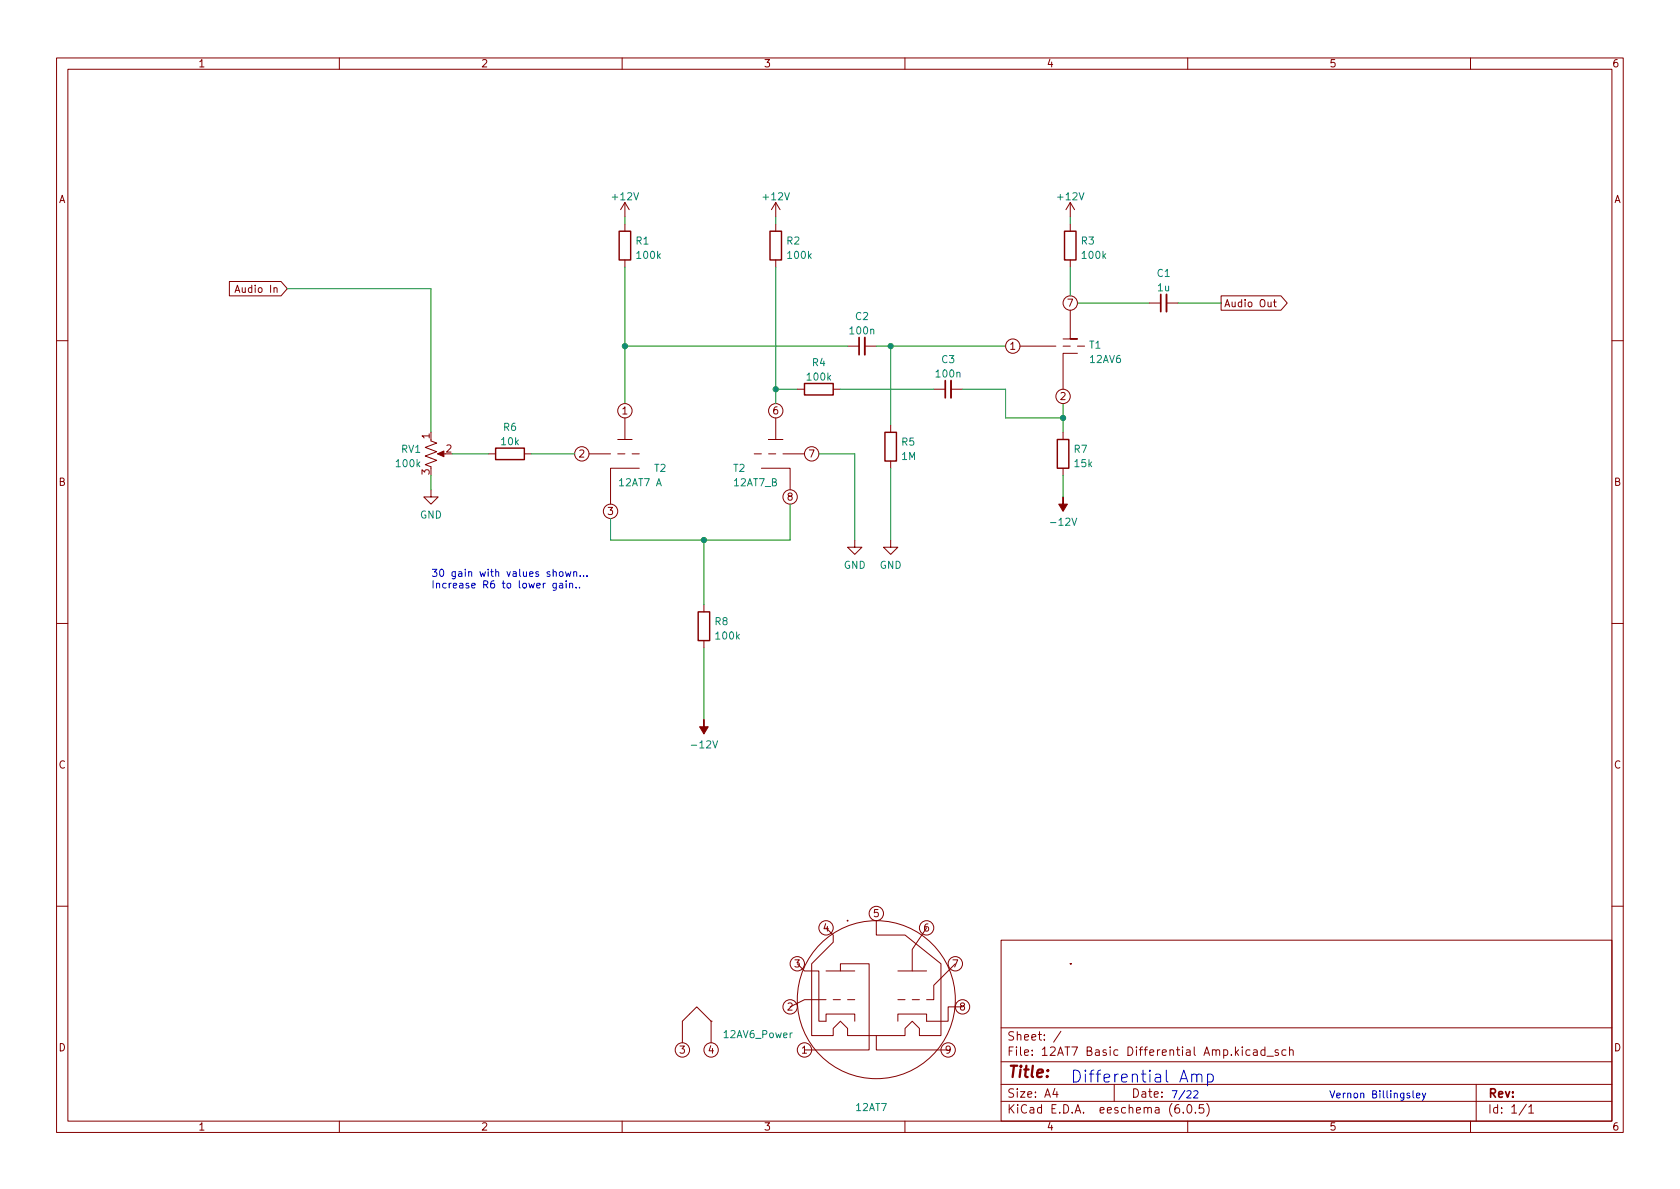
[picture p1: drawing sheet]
<svg xmlns="http://www.w3.org/2000/svg" width="297mm" height="210mm" viewBox="0 0 297 210" stroke-linecap="round" stroke-linejoin="round" font-family="sans-serif">
<g fill="none" stroke="#840000" stroke-width=".18">
<path d="M10 10.2h277v190.1h-277zM12 12.2h273v186.1h-273zM60 10.2v2M110 10.2v2M160 10.2v2M210 10.2v2M260 10.2v2M110.5 35.8v2.5M110.5 39.6v1.3M110.5 35.8l-.8 1.3M110.5 35.8l.8 1.3M137.2 35.8l-.8 1.3"/>
<path d="M137.2 35.8v2.5M137.2 39.6v1.3M137.2 35.8l.7 1.3M189.2 35.8l-.7 1.3M189.2 35.8v2.5M189.2 39.6v1.3M189.2 35.8l.8 1.3M40.6 49.8h9.1l1.1 1.2-1.1 1.3h-9.1zM41.6 51.7l.4-1.3 .4 1.3M41.7 51.4h.6M110.5 46v1.2M137.2 46v1.2"/>
<path d="M189.2 54.9v5h1.3h-2.5M189.2 46v1.2M203.2 53.6h2M206.2 53.6h2.1M215.9 52.3h10.6l1.1 1.3-1.1 1.3h-10.6zM225.2 53.4h.4M225.3 53v1.1l.3 .2M10 60.2h2M76.2 78l1 .4-2 .7 2 .8-2 .7 2 .8-2 .8 1 .3M109.2 77.7h2.6M110.5 73.9v3.8M137.2 73.9v3.8h-1.3h2.5"/>
<path d="M141 68.8h1.2M147.3 68.8h1.3M149.9 61.2h2M152.9 61.2h2M157.5 75.2v1.2M165.1 68.8h2M168.1 68.8h2.1M180.3 61.2h6.4M188 61.2h1.2M188 76.4v1.3M190.5 62.5h-2.5v6.3M190.5 61.2h1.3"/>
<path d="M285 60.2h2M76.2 86.6v1.3h1.3l-1.3 1.2-1.3-1.2h1.3M77.7 80.3h1M86.4 80.3h1.2M92.7 80.3h1.3M104.1 80.3h3.8M109.2 80.3h1.3M111.8 80.3h1.2M113 82.8h-5.1v6.3M133.3 80.3h1.3M134.6 82.8h5.1v3.8M135.9 80.3h1.3"/>
<path d="M138.4 80.3h3.8M151.1 95.5v1.3h1.3l-1.3 1.2-1.2-1.2h1.2M157.5 95.5v1.3h1.2l-1.2 1.2-1.3-1.2h1.3M157.5 81.5v1.3M188 82.8v1.3M10 110.2h2M124.5 106.9v1.3M124.5 113.3v1.2M285 110.2h2M10 160.2h2M141 170.4l1.2 1.3h2.6v8.9h1.2v-1.3h5.1v1.3M146 176.8h-3.8l-2.5 1.2"/>
<path d="M146 171.7h5.1M147.3 176.8h1.3M148.6 171.7v-1.3h5.1v15.3h-11.5M149.9 162.8h.1M149.9 176.8h1.2M154.9 162.8v2.5h5.1l6.4 5.1v12.7h-3.8v-1.2l-1.3-1.3-1.3 1.3v1.2h-10.1v-1.2l-1.3-1.3-1.3 1.3v1.2h-3.8v-12.7l3.8-3.8v-1.3l-1.3-1.2M158.7 176.8h1.3M158.7 171.7h5.1M161.3 176.8h1.3M163.8 164.1l-2.5 3.8v3.8M168.9 170.4l-3.8 3.8v2.6h-1.3M170.2 178h-2.6v2.6h-3.8v-1.3h-5.1v1.3"/>
<path d="M177 166.3h108v32h-108zM189.2 170.4h.1M285 160.2h2M60 198.3v2M110 198.3v2M125.7 180.6h.1M125.7 180.6l-2.5-2.6-2.6 2.6v3.8M125.7 180.6v3.8M154.9 183.1v2.6h12.7M160 198.3v2M177 194.8h108M177 191.8h108"/>
<path d="M177 187.8h108M177 181.8h108M186.5 192.5l-.4 1h1M186.9 193v1M187.6 182.4l-1.3 1.9M197 191.8v3M208.4 195.3a.59 .59 0 0 0-.7 .7v.5l.2 .3h.4l.2-.1 .1-.5-.2-.2-.4-.1-.3 .3M209.2 196.7v.1M210 198.3v2M210.1 195.4l.1-.1a.81 .81 0 0 1 .6 .7 .81 .81 0 0 1-.3 .8h-.1a.81 .81 0 0 1-.6-.6 .81 .81 0 0 1 .3-.8zM211.4 196.7v.1M212.8 195.3h-.7l-.1 .7 .2-.1 .5 .1 .2 .2-.1 .5-.2 .1-.6-.1"/>
<path d="M213.4 195.1a1.72 1.72 0 0 1 0 2.3M221 185.7l-.4-.1-.3 .3v.4l.1 .3h.6M221.6 185.7h.6l.1 .9M222.3 186l-.5 .1a.29 .29 0 0 0-.2 .2 .29 .29 0 0 0 .2 .3h.5M223.6 185.7l-.4-.1-.3 .3v.4l.2 .3h.5M223.6 185.1v1.5M224 186.8h1.1M226 185.7l-.4-.1-.2 .2 .1 .3 .5 .1v.4h-.6M227.4 185.7l-.5-.1-.3 .3v.4l.2 .3h.6M228 185.8l.2-.2 .4 .1v.9M228 185.1v1.5M260 198.3v2"/>
<path d="M261 191.8v6.5M269.9 195.3l-1.3 1.9M270.3 195.8l.4-.5v1.5M270.3 196.8h.9"/>
<circle cx="189.2" cy="53.6" r="1.27"/>
<circle cx="110.5" cy="72.6" r="1.27"/>
<circle cx="137.2" cy="72.6" r="1.27"/>
<circle cx="179.1" cy="61.2" r="1.27"/>
<circle cx="188" cy="70.1" r="1.27"/>
<circle cx="102.9" cy="80.3" r="1.27"/>
<circle cx="107.9" cy="90.4" r="1.27"/>
<circle cx="139.7" cy="87.9" r="1.27"/>
<circle cx="143.5" cy="80.3" r="1.27"/>
<circle cx="139.7" cy="178" r="1.27"/>
<circle cx="141" cy="170.4" r="1.27"/>
<circle cx="146" cy="164.1" r="1.27"/>
<circle cx="154.9" cy="176.8" r="14"/>
<circle cx="154.9" cy="161.5" r="1.27"/>
<circle cx="163.8" cy="164.1" r="1.27"/>
<circle cx="168.9" cy="170.4" r="1.27"/>
<circle cx="170.2" cy="178" r="1.27"/>
<circle cx="120.6" cy="185.7" r="1.27"/>
<circle cx="125.7" cy="185.7" r="1.27"/>
<circle cx="142.2" cy="185.7" r="1.27"/>
<circle cx="167.6" cy="185.7" r="1.27"/>
</g>
<path d="M109.5 40.9h2v5.1h-2zM136.1 40.9h2.1v5.1h-2.1zM188.2 40.9h2v5.1h-2zM87.6 79.2h5.1v2.1h-5.1zM142.2 67.8h5.1v2h-5.1zM156.5 76.4h2v5.1h-2zM186.9 77.7h2.1v5.1h-2.1zM123.4 108.2h2.1v5.1h-2.1z" fill="none" stroke="#840000" stroke-width=".25"/>
<path d="M152.9 59.7v3M206.2 52.1v3M168.1 67.3v3.1" fill="none" stroke="#840000" stroke-width=".33"/>
<path d="M151.9 59.7v3M205.2 52.1v3M167.1 67.3v3.1" fill="none" stroke="#840000" stroke-width=".3"/>
<g fill="#840000" stroke="#840000" stroke-width=".18">
<path d="M124.5 127.2v1.3h.7l-.7 1.3-.8-1.3h.8z"/>
<path d="M188 87.9v1.2h.7l-.7 1.3-.8-1.3h.8z"/>
<path d="M77.3 80.3l1.2-.5v1z"/>
<circle cx="149.9" cy="162.8" r=".08"/>
</g>
<path d="M140.1 182.7l-.4 .2" fill="none" stroke="#008484" stroke-width=".18"/>
<g fill="none" stroke="#0000c2" stroke-width=".18">
<path d="M98.4 103.1v1.1l-.3 .2-.3-.1M98.4 103.2l-.4-.1-.3 .3 .2 .5h.5M99 101.2l.1-.1 .4 .1 .1 .5-.2 .2h-.3l-.1-.1zM99 103.2h.4l.1 .8M99.5 103.4l-.4 .1-.2 .2 .2 .3 .4-.1M100 101.1l.2 .8 .3-.6 .2 .6 .3-.8M100.1 102.7v.1M100.1 103.1v.9M100.7 103.3l.2-.2 .3 .1 .1 .8M100.7 103.1v.9M101.4 101.2l.2-.1h.3l.1 .8M101.4 101.1v.8"/>
<path d="M101.9 103.9v.1M102.5 103.9v.1M102.6 101.8v.1M103.2 101.8v.1M103.8 101.8v.1M210.7 190.1a.52 .52 0 0 1 .9 .1v1.1M211.1 193l.5-.1 .2 .3-.8 .9h.8M211.6 190.2l.3-.3 .5 .1 .1 1.3M213.5 190l.6-.1 .4 .4v.6l-.2 .3-.2 .1-.6-.1M213.5 189.9v2.1M249.8 192.9v1.1l.2 .1M250.4 193.7l.7-.1-.1-.2-.4-.1-.2 .2 .1 .6h.5"/>
<path d="M251.5 193.3l.3 .8M252.1 193.3l-.4 1.2-.2 .1"/>
</g>
<g fill="none" stroke="#008400" stroke-width=".18">
<path d="M110.5 38.3v1.3M137.2 38.3v1.3M189.2 38.3v1.3M50.8 51h25.4v25.4M110.5 47.2v24.2M137.2 47.2v24.2M189.2 47.2v5.1M190.5 53.6h12.7M208.3 53.6h7.6M110.5 61.2h39.4M137.2 68.8h3.8M148.6 68.8h16.5"/>
<path d="M154.9 61.2h22.9M157.5 61.2v14M170.2 68.8h7.6v5.1h10.2M188 71.4v5M76.2 84.1v2.5M80 80.3h6.4M94 80.3h7.6M124.5 95.5v11.4M139.7 89.1v6.4h-31.8v-3.8M144.8 80.3h6.3v15.2M157.5 82.8v12.7M188 84.1v3.8"/>
<path d="M124.5 114.5v12.7"/>
</g>
<g fill="#008400" stroke="#008400" stroke-width=".18">
<circle cx="110.5" cy="61.2" r=".46"/>
<circle cx="137.2" cy="68.8" r=".46"/>
<circle cx="124.5" cy="95.5" r=".46"/>
<circle cx="188" cy="73.9" r=".46"/>
<circle cx="157.5" cy="61.2" r=".46"/>
</g>
<text font-size="2.9" fill="#0000c2" x="189.2" y="191.4">Differential Amp</text>
<text font-size="2.8" fill="#840000" x="178" y="190.6">Title:</text>
<g font-size="2.1" fill="#840000">
<text x="178" y="184">Sheet: /</text>
<text x="178" y="186.7">File: 12AT7 Basic Differential Amp.kicad_sch</text>
<text x="178" y="196.9">KiCad E.D.A. eeschema (6.0.5)</text>
<text x="178" y="194.1">Size: A4</text>
<text x="200" y="194.1">Date:</text>
<text x="263" y="194.1">Rev:</text>
<text x="263" y="196.9">Id: 1/1</text>
</g>
<g font-size="1.8" fill="#840000">
<text x="35" y="11.9">1</text>
<text x="85" y="11.9">2</text>
<text x="135" y="11.9">3</text>
<text x="185" y="11.9">4</text>
<text x="235" y="11.9">5</text>
<text x="285" y="11.9">6</text>
<text x="10.3" y="35.9">A</text>
<text x="285.3" y="35.9">A</text>
<text x="42.3" y="51.8">Audio In</text>
<text x="188.7" y="54.2">7</text>
<text x="216.4" y="54.3">Audio Out</text>
<text x="178.6" y="61.8">1</text>
<text x="187.5" y="70.7">2</text>
<text x="75.9" y="77.6" transform="rotate(-90 75.9 77.6)">1</text>
<text x="110" y="73.3">1</text>
<text x="136.7" y="73.3">6</text>
<text x="75.9" y="83.9" transform="rotate(-90 75.9 83.9)">3</text>
<text x="78.9" y="80">2</text>
<text x="102.4" y="80.9">2</text>
<text x="143" y="80.9">7</text>
<text x="10.3" y="85.9">B</text>
<text x="139.2" y="88.5">8</text>
<text x="285.3" y="85.9">B</text>
<text x="107.5" y="91.1">3</text>
<text x="10.3" y="135.9">C</text>
<text x="285.3" y="135.9">C</text>
<text x="145.6" y="164.7">4</text>
<text x="154.4" y="162.2">5</text>
<text x="163.3" y="164.7">6</text>
<text x="140.5" y="171.1">3</text>
<text x="168.4" y="171.1">7</text>
<text x="139.2" y="178.7">2</text>
<text x="169.7" y="178.7">8</text>
<text x="10.3" y="185.9">D</text>
<text x="285.3" y="185.9">D</text>
<text x="120.2" y="186.3">3</text>
<text x="125.2" y="186.3">4</text>
<text x="141.7" y="186.3">1</text>
<text x="167.1" y="186.3">9</text>
<text x="35" y="199.9">1</text>
<text x="85" y="199.9">2</text>
<text x="135" y="199.9">3</text>
<text x="185" y="199.9">4</text>
<text x="235" y="199.9">5</text>
<text x="285" y="199.9">6</text>
</g>
<g font-size="1.8" fill="#008484">
<text x="108.4" y="35.4">+12V</text>
<text x="135.1" y="35.4">+12V</text>
<text x="187.1" y="35.4">+12V</text>
<text x="112.5" y="43.2">R1</text>
<text x="112.7" y="45.8">100k</text>
<text x="139.1" y="43.2">R2</text>
<text x="139.4" y="45.8">100k</text>
<text x="191.2" y="43.2">R3</text>
<text x="191.4" y="45.8">100k</text>
<text x="204.6" y="49">C1</text>
<text x="204.7" y="51.5">1u</text>
<text x="150.4" y="59.1">100n</text>
<text x="151.3" y="56.6">C2</text>
<text x="143.6" y="64.7">R4</text>
<text x="166.5" y="64.2">C3</text>
<text x="192.6" y="61.6">T1</text>
<text x="192.8" y="64.2">12AV6</text>
<text x="142.8" y="67.3">100k</text>
<text x="165.6" y="66.7">100n</text>
<text x="89" y="76.2">R6</text>
<text x="70.2" y="82.6">100k</text>
<text x="71" y="80.1">RV1</text>
<text x="88.7" y="78.7">10k</text>
<text x="115.7" y="83.4">T2</text>
<text x="129.7" y="83.4">T2</text>
<text x="159.4" y="81.3">1M</text>
<text x="159.4" y="78.8">R5</text>
<text x="189.9" y="80.1">R7</text>
<text x="190.1" y="82.6">15k</text>
<text x="109.6" y="86">12AT7 A</text>
<text x="129.8" y="86">12AT7_B</text>
<text x="74.2" y="91.7">GND</text>
<text x="186.1" y="93">-12V</text>
<text x="149.2" y="100.6">GND</text>
<text x="155.5" y="100.6">GND</text>
<text x="126.4" y="110.5">R8</text>
<text x="126.7" y="113.1">100k</text>
<text x="122.6" y="132.3">-12V</text>
<text x="128.1" y="183.6">12AV6_Power</text>
<text x="151.4" y="196.5">12AT7</text>
</g>
<g font-size="1.8" fill="#0000c2">
<text x="76.2" y="102">30 gain with values shown...</text>
<text x="76.2" y="104">Increase R6 to lower gain..</text>
<text x="207" y="194.2">7/22</text>
<text x="234.9" y="194.2">Vernon Billingsley</text>
</g>
</svg>
